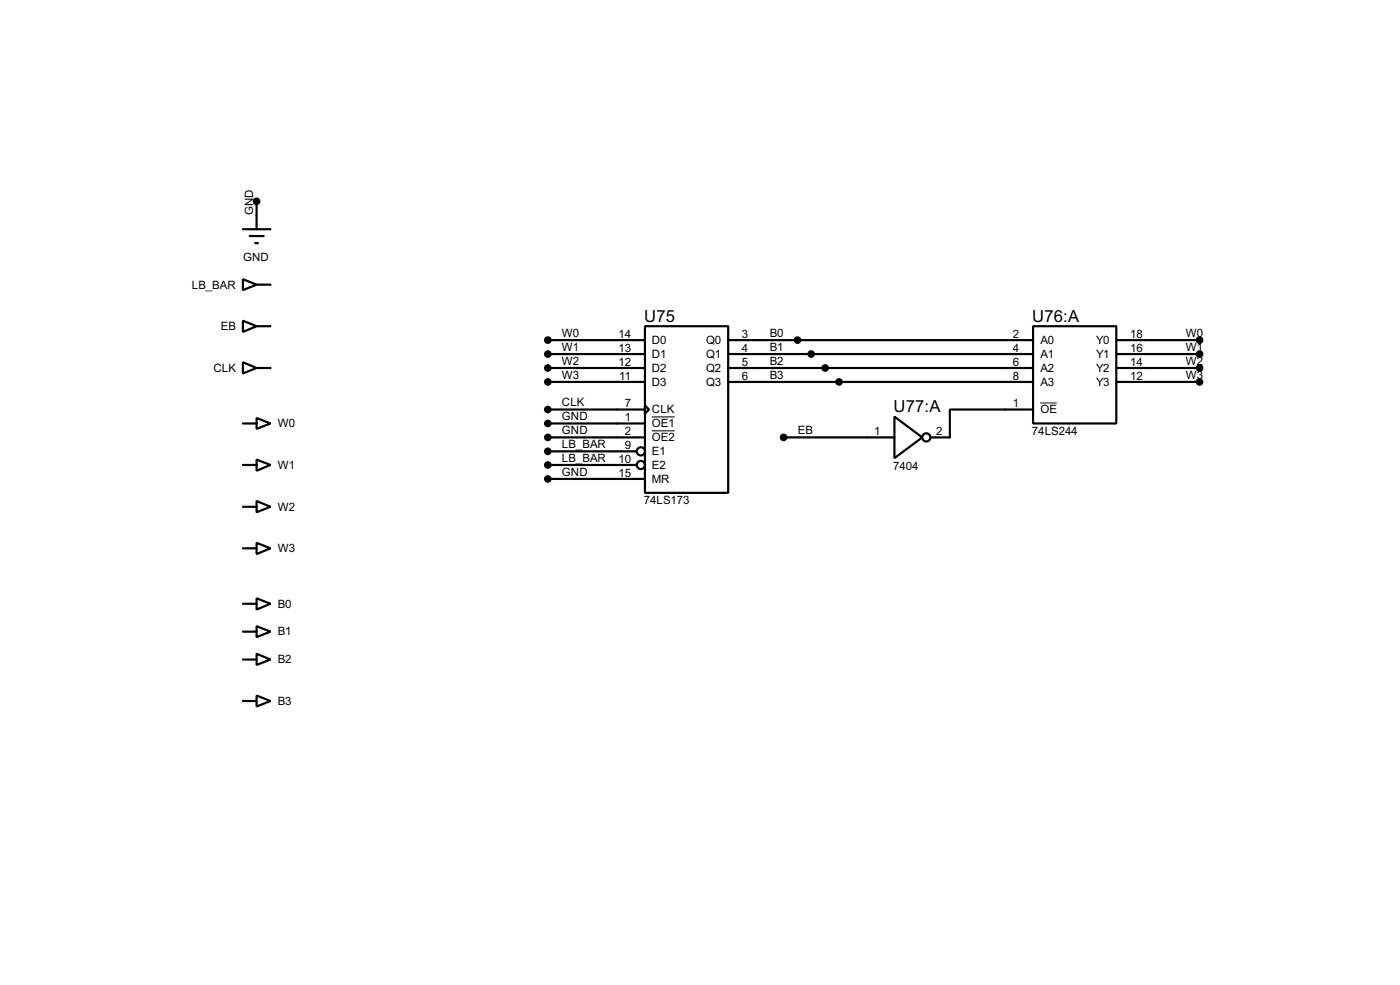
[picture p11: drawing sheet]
<svg xmlns="http://www.w3.org/2000/svg" width="256mm" height="180mm" viewBox="0 0 256 180" stroke-linecap="round" stroke-linejoin="round" font-family="sans-serif">
<g fill="none" stroke="#000" stroke-width=".4">
<path d="M47 36.9v5.1M44.5 51.1l2.5 1-2.5 1zM44.5 58.7l2.5 1-2.5 1.1zM44.5 42h5.1M45.8 43.2h2.5M46.8 44.5h.5M47 52.1h2.6M47 59.7h2.6M118.2 59.7h15.2v30.5h-15.2zM189.3 59.7h15.2v17.8h-15.2zM44.5 66.3l2.5 1.1-2.5 1zM44.5 77.5h2.5"/>
<path d="M47 76.5l2.6 1-2.6 1zM47 67.4h2.6M100.4 62.3h17.8M100.4 64.8h17.8M100.4 67.4h17.8M100.4 69.9h17.8M100.4 75h17.8M100.4 77.5h17.8M118.2 74.2l.7 .8-.7 .7zM133.4 62.3h55.9M133.4 64.8h55.9M133.4 67.4h55.9"/>
<path d="M133.4 69.9h55.9M163.9 76.3l5.1 3.8-5.1 3.8zM189.3 75h-15.3v5.1h-3.5M204.5 62.3h15.3M204.5 64.8h15.3M204.5 67.4h15.3M204.5 69.9h15.3M44.5 85.1h2.5M44.5 92.8h2.5M47 84.1l2.6 1-2.6 1.1zM47 91.7l2.6 1.1-2.6 1zM47 99.4l2.6 1-2.6 1z"/>
<path d="M100.4 80.1h17.8M100.4 87.7h17.8M100.4 82.6h16.2M100.4 85.1h16.2M143.6 80.1h20.3M44.5 100.4h2.5M44.5 110.5h2.5M44.5 115.6h2.5M47 109.5l2.6 1-2.6 1.1zM47 114.6l2.6 1-2.6 1zM47 119.7l2.6 1-2.6 1zM44.5 120.7h2.5"/>
<path d="M44.5 128.3h2.5M47 127.3l2.6 1-2.6 1z"/>
<circle cx="117.4" cy="85.1" r=".75"/>
<circle cx="117.4" cy="82.6" r=".75"/>
<circle cx="169.7" cy="80.1" r=".75"/>
</g>
<path d="M119.4 76.3h4.2M119.4 78.9h4.2M190.6 73.8h3" fill="none" stroke="#000" stroke-width=".18"/>
<g fill="#000" stroke="#000" stroke-width=".4">
<circle cx="47" cy="36.9" r=".5"/>
<circle cx="100.3" cy="62.3" r=".5"/>
<circle cx="100.3" cy="67.4" r=".5"/>
<circle cx="100.3" cy="77.5" r=".5"/>
<circle cx="100.3" cy="64.8" r=".5"/>
<circle cx="100.3" cy="75" r=".5"/>
<circle cx="100.3" cy="69.9" r=".5"/>
<circle cx="146.1" cy="62.3" r=".5"/>
<circle cx="148.6" cy="64.8" r=".5"/>
<circle cx="151.1" cy="67.4" r=".5"/>
<circle cx="153.7" cy="69.9" r=".5"/>
<circle cx="219.7" cy="62.3" r=".5"/>
<circle cx="219.7" cy="67.4" r=".5"/>
<circle cx="219.7" cy="69.9" r=".5"/>
<circle cx="219.7" cy="64.8" r=".5"/>
<circle cx="100.3" cy="82.6" r=".5"/>
<circle cx="100.3" cy="80.1" r=".5"/>
<circle cx="100.3" cy="85.1" r=".5"/>
<circle cx="100.3" cy="87.7" r=".5"/>
<circle cx="143.5" cy="80.1" r=".5"/>
</g>
<g font-size="3.4">
<text x="118" y="58.9">U75</text>
<text x="189.1" y="58.9">U76:A</text>
<text x="163.7" y="75.5">U77:A</text>
</g>
<g font-size="2.4">
<text x="46.4" y="39.4" transform="rotate(-90 46.4 39.4)">GND</text>
<text x="44.5" y="47.7">GND</text>
<text x="35.1" y="52.8">LB_BAR</text>
<text x="40.4" y="60.4">EB</text>
<text x="102.9" y="61.7">W0</text>
<text x="102.9" y="64.2">W1</text>
<text x="113.3" y="61.9">14</text>
<text x="113.3" y="64.4">13</text>
<text x="119.4" y="63">D0</text>
<text x="119.4" y="65.5">D1</text>
<text x="129.3" y="63">Q0</text>
<text x="129.3" y="65.5">Q1</text>
<text x="135.9" y="61.9">3</text>
<text x="135.9" y="64.4">4</text>
<text x="141" y="61.7">B0</text>
<text x="141" y="64.2">B1</text>
<text x="185.6" y="61.9">2</text>
<text x="185.6" y="64.4">4</text>
<text x="190.6" y="63">A0</text>
<text x="190.6" y="65.5">A1</text>
<text x="200.8" y="63">Y0</text>
<text x="200.8" y="65.5">Y1</text>
<text x="207.1" y="61.9">18</text>
<text x="207.1" y="64.4">16</text>
<text x="217.2" y="61.7">W0</text>
<text x="217.2" y="64.2">W1</text>
<text x="39.1" y="68.1">CLK</text>
<text x="102.9" y="66.7">W2</text>
<text x="102.9" y="69.3">W3</text>
<text x="113.3" y="67">12</text>
<text x="113.5" y="69.5">11</text>
<text x="119.4" y="68.1">D2</text>
<text x="119.4" y="70.6">D3</text>
<text x="129.3" y="68.1">Q2</text>
<text x="129.3" y="70.6">Q3</text>
<text x="135.9" y="67">5</text>
<text x="135.9" y="69.5">6</text>
<text x="141" y="66.7">B2</text>
<text x="141" y="69.3">B3</text>
<text x="185.6" y="67">6</text>
<text x="185.6" y="69.5">8</text>
<text x="190.6" y="68.1">A2</text>
<text x="190.6" y="70.6">A3</text>
<text x="200.8" y="68.1">Y2</text>
<text x="200.8" y="70.6">Y3</text>
<text x="207.1" y="67">14</text>
<text x="207.1" y="69.5">12</text>
<text x="217.2" y="66.7">W2</text>
<text x="217.2" y="69.3">W3</text>
<text x="102.9" y="74.4">CLK</text>
<text x="102.9" y="76.9">GND</text>
<text x="114.5" y="74.6">7</text>
<text x="114.5" y="77.1">1</text>
<text x="119.4" y="75.7">CLK</text>
<text x="185.6" y="74.6">1</text>
<text x="190.6" y="75.7">OE</text>
<text x="50.9" y="78.2">W0</text>
<text x="102.9" y="79.5">GND</text>
<text x="102.9" y="82">LB_BAR</text>
<text x="114.5" y="79.7">2</text>
<text x="114.5" y="82.2">9</text>
<text x="119.4" y="78.2">OE1</text>
<text x="119.4" y="80.8">OE2</text>
<text x="119.4" y="83.3">E1</text>
<text x="146.1" y="79.5">EB</text>
<text x="160.2" y="79.7">1</text>
<text x="171.5" y="79.7">2</text>
<text x="189.1" y="79.6">74LS244</text>
<text x="50.9" y="85.8">W1</text>
<text x="102.9" y="87.1">GND</text>
<text x="102.9" y="84.5">LB_BAR</text>
<text x="113.3" y="84.7">10</text>
<text x="113.3" y="87.3">15</text>
<text x="119.4" y="85.8">E2</text>
<text x="119.4" y="88.4">MR</text>
<text x="163.7" y="86">7404</text>
<text x="50.9" y="93.5">W2</text>
<text x="118" y="92.3">74LS173</text>
<text x="50.9" y="101.1">W3</text>
<text x="50.9" y="111.2">B0</text>
<text x="50.9" y="116.3">B1</text>
<text x="50.9" y="121.4">B2</text>
<text x="50.9" y="129">B3</text>
</g>
</svg>
